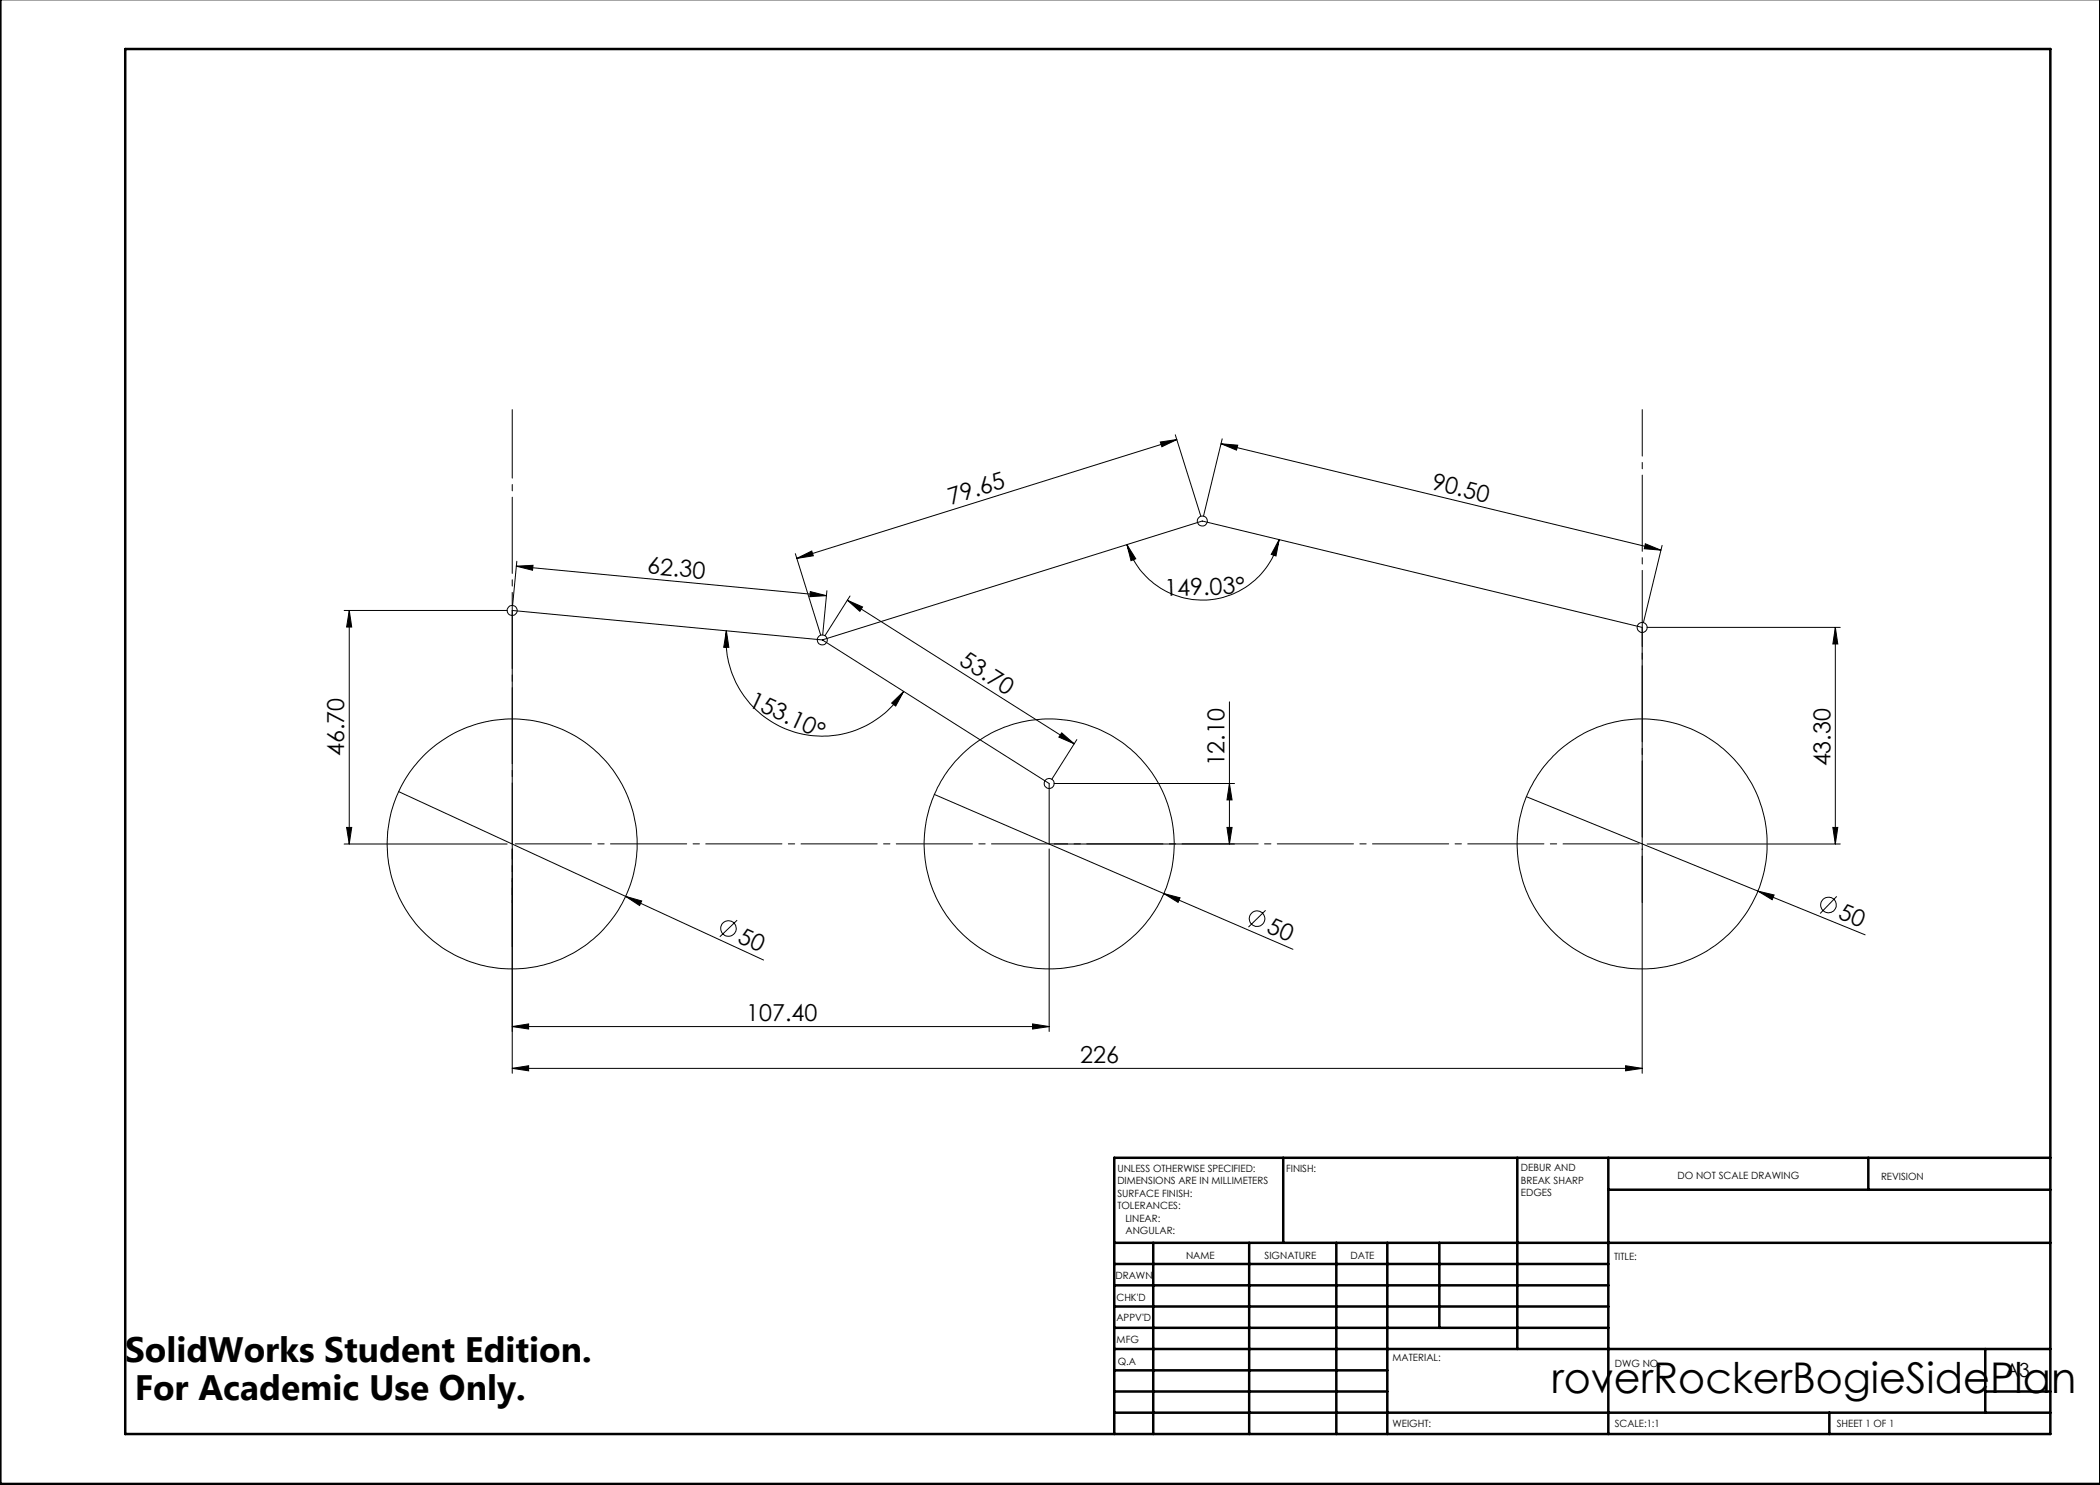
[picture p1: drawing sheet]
<svg xmlns="http://www.w3.org/2000/svg" width="420mm" height="297mm" viewBox="0 0 420 297" stroke-linecap="round" stroke-linejoin="round" font-family="sans-serif">
<g fill="none" stroke="#000" stroke-width=".2">
<path d="M232.1 88.4l3.3-.5-3 1.5zM235.1 87l5.1 16.3M235.4 87.9l-76.1 23.8M244.2 88.8l3.3 .2-.2 1zM244.2 88.8l88 21.2M244.4 87.8l-3.7 15.4M103.3 113.2l3.3-.1-.1 .9zM103.3 113.2l62 5.9M103.4 112.3l-.9 8.8M159.1 110.7l5 16.3M159.3 111.7l3-1.5 .4 1zM162.1 118.3l3.2 .8-3.3 .2z"/>
<path d="M165.4 118.1l-.9 8.9M170 119.2l-5 7.9M225.4 108.9l1.8 2.9-1 .3zM255.8 107.9l-.6 3.3-1-.3zM255.8 107.9a15.8 15.8 0 0 1-14.8 12.1 15.8 15.8 0 0 1-15.6-11.1M329.1 108.8l3.1 1.2-3.3-.3zM332.4 109.1l-3.7 15.4M68.8 122.1h32.6M69.8 122.1l.5 3.3h-1zM69.8 122.1v46.7M145.3 126.1l.5 3.4h-1.1zM145.3 126.1a19.3 19.3 0 0 0 12.9 20.1 19.3 19.3 0 0 0 22.5-7.9"/>
<path d="M164.5 128l-62.1-5.9v46.7M164.5 128l76-23.8 87.9 21.3v43.3M164.5 128l45.3 28.7v12.1M169.5 120l45.3 28.8M169.5 120l3 1.4-.5 .9zM329.4 125.5h38.7M367.1 125.5v43.3M367.1 125.5l.5 3.3h-1zM79.7 158.3l73 33.7M178.3 140.6l2.4-2.3-1.6 2.9zM186.9 158.9l71.7 31M210.8 156.7h36.1"/>
<path d="M212.3 146.6l2.5 2.2-3-1.4zM215.4 147.9l-5 8M245.9 140.4v28.4M245.9 156.7l.5 3.3h-1zM305.3 159.3l46.3 18.9M68.8 168.8h32.6M69.3 165.5h1l-.5 3.3zM102.4 169.8v44.9M125.1 179.3l3.2 .9-.4 .9zM209.8 169.8v36.5M210.8 168.8h36.1M232.8 178.7l3.2 .9-.4 .9z"/>
<path d="M245.4 165.5h1l-.5 3.3zM328.4 169.8v44.9M329.4 168.8h38.7M351.6 178.2l3.2 .8-.4 .9zM351.6 178.2l21.4 8.8M366.6 165.5h1l-.5 3.3zM367.3 179.3l-3.3 3.4M147.4 184l-3.4 3.4M253.1 182.1l-3.4 3.3M102.4 213.7l3.3-.6v1.1zM102.4 213.7h226M102.4 205.3l3.3-.5v1z"/>
<path d="M102.4 205.3h107.4M206.5 204.8l3.3 .5-3.3 .5zM325.1 213.1l3.3 .6-3.3 .5z"/>
<circle cx="240.5" cy="104.2" r="1"/>
<circle cx="102.4" cy="122.1" r="1"/>
<circle cx="164.5" cy="128" r="1"/>
<circle cx="328.4" cy="125.5" r="1.01"/>
<circle cx="209.8" cy="156.7" r="1"/>
<circle cx="102.4" cy="168.8" r="25"/>
<circle cx="209.8" cy="168.8" r="25"/>
<circle cx="328.5" cy="168.8" r="25"/>
<circle cx="145.7" cy="185.7" r="1.56"/>
<circle cx="251.4" cy="183.7" r="1.56"/>
<circle cx="365.7" cy="181" r="1.56"/>
</g>
<path d="M102.4 168.8h226" fill="none" stroke="#000" stroke-width=".2" stroke-dasharray="15.2 1.3 1.3 1.3" stroke-dashoffset="-.6"/>
<path d="M102.4 180.5v-4.5" fill="none" stroke="#000" stroke-width=".2" stroke-dasharray="15.2 1.3 1.3 1.3" stroke-dashoffset="14.9"/>
<path d="M102.4 81.9v107.4" fill="none" stroke="#000" stroke-width=".2" stroke-dasharray="15.2 1.3 1.3 1.3" stroke-dashoffset="1.5"/>
<path d="M328.4 81.9v98.6" fill="none" stroke="#000" stroke-width=".2" stroke-dasharray="15.2 1.3 1.3 1.3" stroke-dashoffset="5.9"/>
<g fill="none" stroke="#000" stroke-width=".5">
<path d="M.1 -.1v296.9h419.9M25 9.8h385.1v277h-385.1zM256.6 231.6v17M303.5 231.6v38.2M321.7 231.6v55.2M321.7 237.9h88.4M373.7 231.6v6.3M410.1 231.6h-187.3v55.2M222.8 248.6h187.3M222.8 257.1h98.9M222.8 252.8h98.9M230.6 248.6v38.2"/>
<path d="M249.8 248.6v38.2M267.3 248.6v38.2M277.5 248.6v38.2M287.9 248.6v17M222.8 265.6h98.9M222.8 261.3h98.9M222.8 278.3h54.7M222.8 274.1h54.7M222.8 269.8h187.3M397.1 278.3h13M397.1 269.8v12.7M222.8 282.5h187.3"/>
<path d="M365.9 282.5v4.3"/>
</g>
<g fill="#000">
<path d="M125.1 179.3l3.2 .9-.4 .9zM232.8 178.7l3.2 .9-.4 .9zM351.6 178.2l3.2 .8-.4 .9z"/>
<path d="M232.1 88.4l3.3-.5-3 1.5zM159.3 111.7l3-1.5 .4 1z"/>
<path d="M162.1 118.3l3.2 .8-3.3 .2zM103.3 113.2l3.3-.1-.1 .9z"/>
<path d="M225.4 108.9l1.8 2.9-1 .3zM255.8 107.9l-.6 3.3-1-.3z"/>
<path d="M329.1 108.8l3.1 1.2-3.3-.3zM244.2 88.8l3.3 .2-.2 1z"/>
<path d="M145.3 126.1l.5 3.4h-1.1zM178.3 140.6l2.4-2.3-1.6 2.9z"/>
<path d="M212.3 146.6l2.5 2.2-3-1.4zM169.5 120l3 1.4-.5 .9z"/>
<path d="M69.3 165.5h1l-.5 3.3zM69.8 122.1l.5 3.3h-1z"/>
<path d="M366.6 165.5h1l-.5 3.3zM367.1 125.5l.5 3.3h-1zM245.4 165.5h1l-.5 3.3zM245.9 156.7l.5 3.3h-1z"/>
<path d="M102.4 213.7l3.3-.6v1.1zM325.1 213.1l3.3 .6-3.3 .5z"/>
<path d="M206.5 204.8l3.3 .5-3.3 .5zM102.4 205.3l3.3-.5v1z"/>
</g>
<text font-size="8.5" x="310.3" y="278.5">roverRockerBogieSidePlan</text>
<g font-size="7.1">
<text x="25" y="272.4">SolidWorks Student Edition.</text>
<text x="26.9" y="280.1">For Academic Use Only.</text>
</g>
<g font-size="4.7">
<text x="190.2" y="101" transform="rotate(-17 190.2 101)">79.65</text>
<text x="286.2" y="97.8" transform="rotate(14 286.2 97.8)">90.50</text>
<text x="129.4" y="114.7" transform="rotate(5 129.4 114.7)">62.30</text>
<text x="232.9" y="119.2" transform="rotate(-2 232.9 119.2)">149.03°</text>
<text x="191.6" y="132.9" transform="rotate(32 191.6 132.9)">53.70</text>
<text x="149.5" y="141.1" transform="rotate(25 149.5 141.1)">153.10°</text>
<text x="68.8" y="151.2" transform="rotate(-90 68.8 151.2)">46.70</text>
<text x="244.9" y="153.3" transform="rotate(-90 244.9 153.3)">12.10</text>
<text x="366.1" y="153.3" transform="rotate(-90 366.1 153.3)">43.30</text>
<text x="367.4" y="183.5" transform="rotate(22 367.4 183.5)">50</text>
<text x="147.3" y="188.3" transform="rotate(25 147.3 188.3)">50</text>
<text x="253.1" y="186.3" transform="rotate(23 253.1 186.3)">50</text>
<text x="149.3" y="204.3">107.40</text>
<text x="216" y="212.6">226</text>
</g>
<text font-size="3.9" x="401" y="275.4">A3</text>
<g font-size="2">
<text x="223.5" y="234.4">UNLESS OTHERWISE SPECIFIED:</text>
<text x="223.5" y="236.9">DIMENSIONS ARE IN MILLIMETERS</text>
<text x="223.5" y="239.4">SURFACE FINISH:</text>
<text x="257.2" y="234.4">FINISH:</text>
<text x="304.2" y="234.3">DEBUR AND</text>
<text x="304.2" y="236.8">BREAK SHARP</text>
<text x="304.2" y="239.3">EDGES</text>
<text x="335.5" y="235.8">DO NOT SCALE DRAWING</text>
<text x="376.2" y="236">REVISION</text>
<text x="223.5" y="241.9">TOLERANCES:</text>
<text x="225.1" y="244.4">LINEAR:</text>
<text x="225.1" y="246.9">ANGULAR:</text>
<text x="237.2" y="251.8">NAME</text>
<text x="252.9" y="251.7">SIGNATURE</text>
<text x="270.1" y="251.7">DATE</text>
<text x="223.1" y="255.9">DRAWN</text>
<text x="322.8" y="252">TITLE:</text>
<text x="223.3" y="260.1">CHK'D</text>
<text x="223.3" y="264.2">APPV'D</text>
<text x="223.3" y="268.6">MFG</text>
<text x="223.5" y="272.9">Q.A</text>
<text x="278.5" y="272.3">MATERIAL:</text>
<text x="323" y="273.4">DWG NO.</text>
<text x="278.5" y="285.3">WEIGHT:</text>
<text x="323" y="285.4">SCALE:1:1</text>
<text x="367.4" y="285.4">SHEET 1 OF 1</text>
</g>
</svg>
